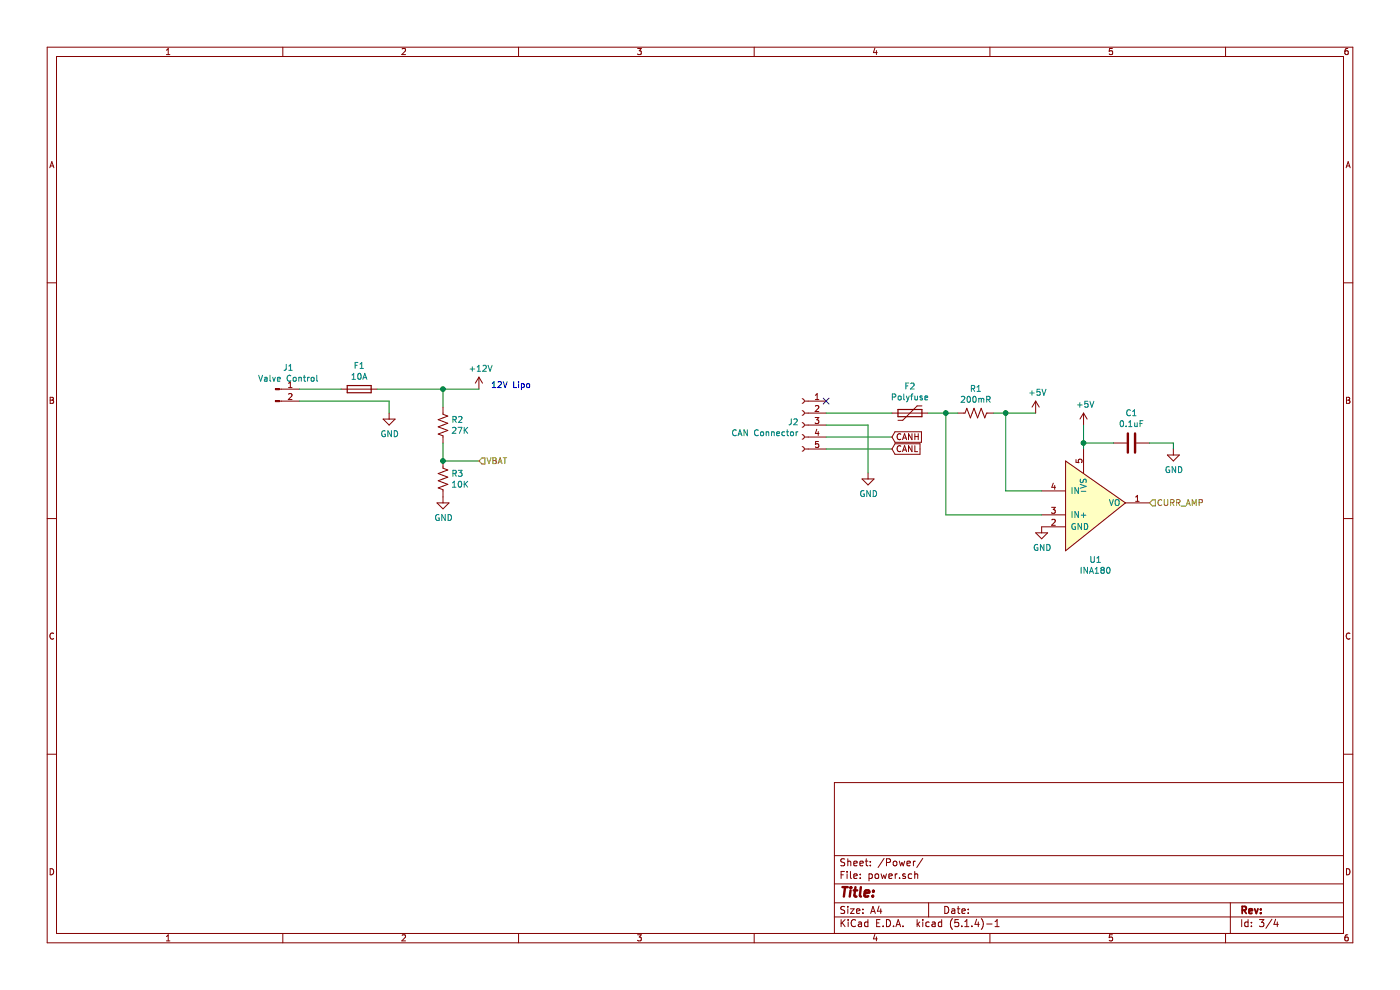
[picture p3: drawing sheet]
EESchema Schematic File Version 4
LIBS:vent-cache
EELAYER 30 0
EELAYER END
$Descr A4 11693 8268
encoding utf-8
Sheet 3 4
Title ""
Date ""
Rev ""
Comp ""
Comment1 ""
Comment2 ""
Comment3 ""
Comment4 ""
$EndDescr
Text HLabel 4000 3850 2    50   Input ~ 0
VBAT
Wire Wire Line
	3700 3850 3700 3700
Wire Wire Line
	3700 3400 3700 3250
Wire Wire Line
	3700 3250 3150 3250
Connection ~ 3700 3250
Wire Wire Line
	3700 3250 4000 3250
Wire Wire Line
	2500 3350 3250 3350
Wire Wire Line
	3250 3350 3250 3450
Wire Wire Line
	4000 3850 3700 3850
$Comp
L Device:R_US R3
U 1 1
P 3700 4000
F 0 "R3" H 3768 4046 50  0000 L CNN
F 1 "10K" H 3768 3955 50  0000 L CNN
F 2 "Resistor_SMD:R_0805_2012Metric" V 3740 3990 50  0001 C CNN
F 3 "~" H 3700 4000 50  0001 C CNN
	1    3700 4000
	1    0    0    -1  
$EndComp
Connection ~ 3700 3850
$Comp
L Device:R_US R2
U 1 1
P 3700 3550
F 0 "R2" H 3768 3596 50  0000 L CNN
F 1 "27K" H 3768 3505 50  0000 L CNN
F 2 "Resistor_SMD:R_0805_2012Metric" V 3740 3540 50  0001 C CNN
F 3 "~" H 3700 3550 50  0001 C CNN
	1    3700 3550
	1    0    0    -1  
$EndComp
$Comp
L Device:Fuse F1
U 1 1
P 3000 3250
F 0 "F1" V 2803 3250 50  0000 C CNN
F 1 "10A" V 2894 3250 50  0000 C CNN
F 2 "canhw_footprints:Fuseholder_36-3557-15-ND" V 2930 3250 50  0001 C CNN
F 3 "~" H 3000 3250 50  0001 C CNN
	1    3000 3250
	0    1    1    0   
$EndComp
Wire Wire Line
	2850 3250 2500 3250
$Comp
L Connector:Conn_01x02_Male J1
U 1 1
P 2300 3250
F 0 "J1" H 2408 3431 50  0000 C CNN
F 1 "Valve Control" H 2408 3340 50  0000 C CNN
F 2 "Connector_JST:JST_EH_B2B-EH-A_1x02_P2.50mm_Vertical" H 2300 3250 50  0001 C CNN
F 3 "~" H 2300 3250 50  0001 C CNN
	1    2300 3250
	1    0    0    -1  
$EndComp
$Comp
L power:GND #PWR0114
U 1 1
P 3250 3450
F 0 "#PWR0114" H 3250 3200 50  0001 C CNN
F 1 "GND" H 3255 3277 50  0000 C CNN
F 2 "" H 3250 3450 50  0001 C CNN
F 3 "" H 3250 3450 50  0001 C CNN
	1    3250 3450
	1    0    0    -1  
$EndComp
$Comp
L power:GND #PWR0115
U 1 1
P 3700 4150
F 0 "#PWR0115" H 3700 3900 50  0001 C CNN
F 1 "GND" H 3705 3977 50  0000 C CNN
F 2 "" H 3700 4150 50  0001 C CNN
F 3 "" H 3700 4150 50  0001 C CNN
	1    3700 4150
	1    0    0    -1  
$EndComp
Text Notes 4100 3250 0    50   ~ 0
12V Lipo\n
$Comp
L Connector:Conn_01x05_Female J2
U 1 1
P 6700 3550
F 0 "J2" H 6728 3576 50  0000 L CNN
F 1 "CAN Connector" H 6728 3485 50  0000 L CNN
F 2 "canhw_footprints:connector_Harwin_M80-5000642" H 6700 3550 50  0001 C CNN
F 3 "~" H 6700 3550 50  0001 C CNN
	1    6700 3550
	-1   0    0    -1  
$EndComp
Text GLabel 7450 3650 2    50   Input ~ 0
CANH
Text GLabel 7450 3750 2    50   Input ~ 0
CANL
Wire Wire Line
	6900 3650 7450 3650
Wire Wire Line
	6900 3750 7450 3750
$Comp
L power:GND #PWR0116
U 1 1
P 7250 3950
F 0 "#PWR0116" H 7250 3700 50  0001 C CNN
F 1 "GND" H 7255 3777 50  0000 C CNN
F 2 "" H 7250 3950 50  0001 C CNN
F 3 "" H 7250 3950 50  0001 C CNN
	1    7250 3950
	1    0    0    -1  
$EndComp
Wire Wire Line
	6900 3550 7250 3550
Wire Wire Line
	7250 3550 7250 3950
$Comp
L Device:Polyfuse F2
U 1 1
P 7600 3450
F 0 "F2" V 7375 3450 50  0000 C CNN
F 1 "Polyfuse" V 7466 3450 50  0000 C CNN
F 2 "Fuse:Fuse_1206_3216Metric_Pad1.42x1.75mm_HandSolder" H 7650 3250 50  0001 L CNN
F 3 "~" H 7600 3450 50  0001 C CNN
	1    7600 3450
	0    1    1    0   
$EndComp
$Comp
L Device:R_US R1
U 1 1
P 8150 3450
F 0 "R1" V 7945 3450 50  0000 C CNN
F 1 "200mR" V 8036 3450 50  0000 C CNN
F 2 "Resistor_SMD:R_1206_3216Metric" V 8190 3440 50  0001 C CNN
F 3 "~" H 8150 3450 50  0001 C CNN
	1    8150 3450
	0    1    1    0   
$EndComp
$Comp
L vent-rescue:INA180-canhw-vent-rescue U1
U 1 1
P 9200 4200
AR Path="/5DCBAABA" Ref="U1"  Part="1" 
AR Path="/5DBB5392/5DCBAABA" Ref="U1"  Part="1" 
F 0 "U1" H 9150 3727 50  0000 C CNN
F 1 "INA180" H 9150 3636 50  0000 C CNN
F 2 "Package_TO_SOT_SMD:SOT-23-5_HandSoldering" H 9200 4200 50  0001 C CNN
F 3 "http://www.ti.com/lit/ds/symlink/ina180.pdf" H 9200 4200 50  0001 C CNN
	1    9200 4200
	1    0    0    -1  
$EndComp
$Comp
L power:+5V #PWR0117
U 1 1
P 9050 3550
F 0 "#PWR0117" H 9050 3400 50  0001 C CNN
F 1 "+5V" H 9065 3723 50  0000 C CNN
F 2 "" H 9050 3550 50  0001 C CNN
F 3 "" H 9050 3550 50  0001 C CNN
	1    9050 3550
	1    0    0    -1  
$EndComp
$Comp
L power:+5V #PWR0118
U 1 1
P 8650 3450
F 0 "#PWR0118" H 8650 3300 50  0001 C CNN
F 1 "+5V" H 8665 3623 50  0000 C CNN
F 2 "" H 8650 3450 50  0001 C CNN
F 3 "" H 8650 3450 50  0001 C CNN
	1    8650 3450
	1    0    0    -1  
$EndComp
$Comp
L Device:C C1
U 1 1
P 9450 3700
F 0 "C1" V 9198 3700 50  0000 C CNN
F 1 "0.1uF" V 9289 3700 50  0000 C CNN
F 2 "Capacitor_SMD:C_0805_2012Metric" H 9488 3550 50  0001 C CNN
F 3 "~" H 9450 3700 50  0001 C CNN
	1    9450 3700
	0    1    1    0   
$EndComp
$Comp
L power:GND #PWR0119
U 1 1
P 9800 3750
F 0 "#PWR0119" H 9800 3500 50  0001 C CNN
F 1 "GND" H 9805 3577 50  0000 C CNN
F 2 "" H 9800 3750 50  0001 C CNN
F 3 "" H 9800 3750 50  0001 C CNN
	1    9800 3750
	1    0    0    -1  
$EndComp
$Comp
L power:GND #PWR0120
U 1 1
P 8700 4400
F 0 "#PWR0120" H 8700 4150 50  0001 C CNN
F 1 "GND" H 8705 4227 50  0000 C CNN
F 2 "" H 8700 4400 50  0001 C CNN
F 3 "" H 8700 4400 50  0001 C CNN
	1    8700 4400
	1    0    0    -1  
$EndComp
Wire Wire Line
	6900 3450 7450 3450
Wire Wire Line
	7750 3450 7900 3450
Wire Wire Line
	7900 3450 7900 4300
Wire Wire Line
	7900 4300 8700 4300
Connection ~ 7900 3450
Wire Wire Line
	7900 3450 8000 3450
Wire Wire Line
	8700 4100 8400 4100
Wire Wire Line
	8400 4100 8400 3450
Wire Wire Line
	8300 3450 8400 3450
Connection ~ 8400 3450
Wire Wire Line
	8400 3450 8650 3450
Wire Wire Line
	9050 3750 9050 3700
Wire Wire Line
	9300 3700 9050 3700
Connection ~ 9050 3700
Wire Wire Line
	9050 3700 9050 3550
Wire Wire Line
	9600 3700 9800 3700
Wire Wire Line
	9800 3700 9800 3750
Text HLabel 9600 4200 2    50   Input ~ 0
CURR_AMP
NoConn ~ 6900 3350
$Comp
L power:+12V #PWR0121
U 1 1
P 4000 3250
F 0 "#PWR0121" H 4000 3100 50  0001 C CNN
F 1 "+12V" H 4015 3423 50  0000 C CNN
F 2 "" H 4000 3250 50  0001 C CNN
F 3 "" H 4000 3250 50  0001 C CNN
	1    4000 3250
	1    0    0    -1  
$EndComp
$EndSCHEMATC
